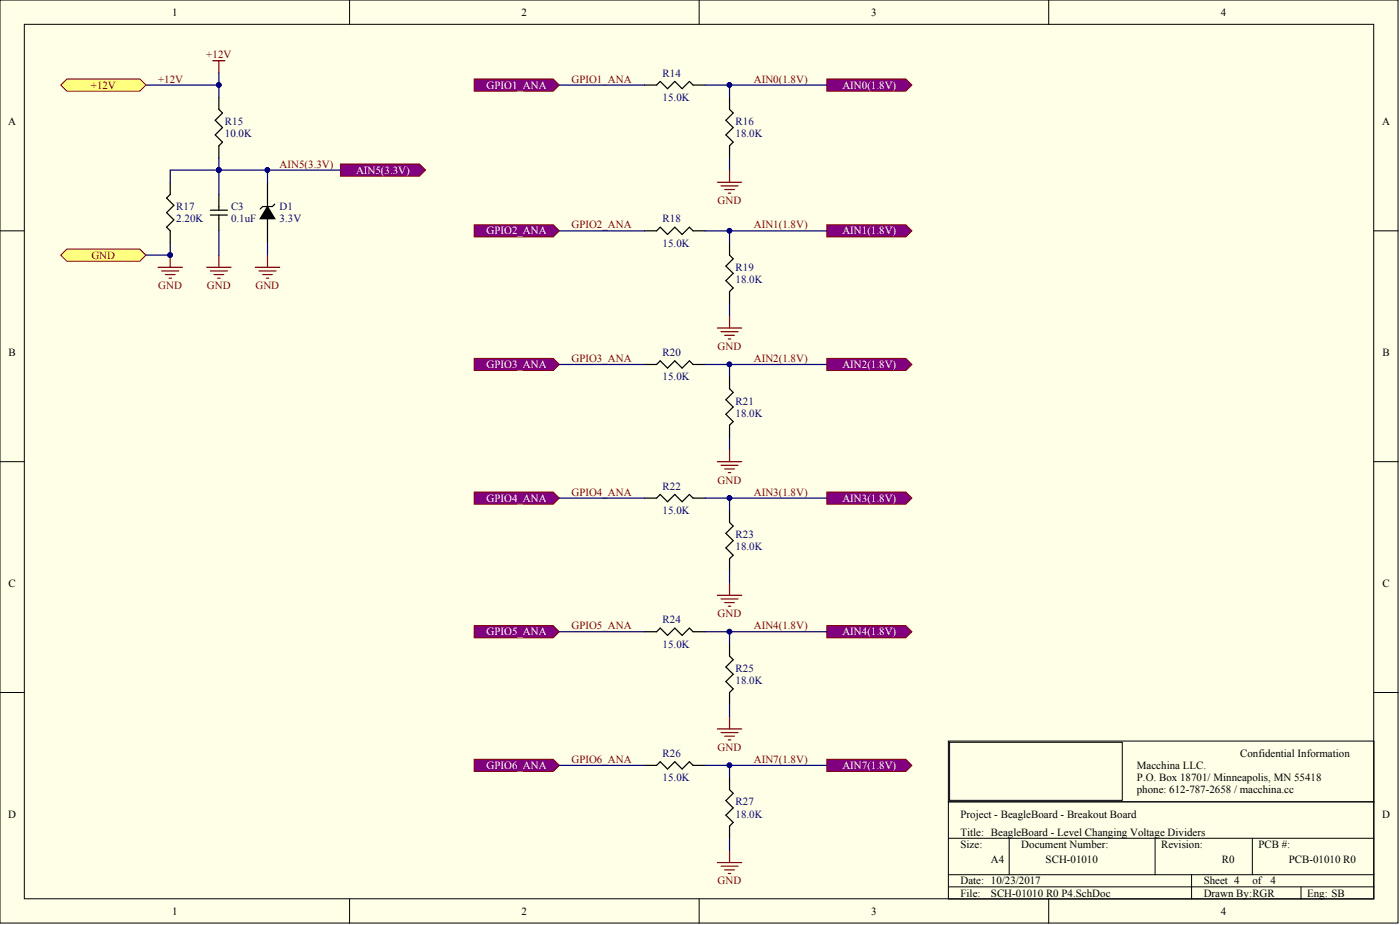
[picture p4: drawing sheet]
<svg xmlns="http://www.w3.org/2000/svg" width="292mm" height="193mm" viewBox="0 0 292 193" stroke-linecap="round" stroke-linejoin="round" font-family="sans-serif">
<g fill="#ffffe8" stroke="#000" stroke-width=".21">
<path d="M0 0h291.7v192.6h-291.7z"/>
<path d="M5.1 5.1h281.5v182.4h-281.5z"/>
</g>
<g fill="none" stroke="#000" stroke-width=".21">
<path d="M72.9 0v5.1M145.9 0v5.1M218.8 0v5.1M0 48.2h5.1M286.7 48.2h5M0 96.3h5.1M286.7 96.3h5M0 144.5h5.1M197.9 154.6h88.8v12.7h-88.8zM198.1 154.9h36.1v12.1h-36.1zM286.7 144.5h5M197.9 167.3h88.8v20.2h-88.8z"/>
<path d="M197.9 174.9h88.8M210.6 174.9v7.6M241 174.9v7.6M261.3 174.9v7.6M72.9 187.5v5.1M145.9 187.5v5.1M197.9 182.5h88.8M197.9 185h88.8M218.8 187.5v5.1M248.6 182.5v5M271.4 185v2.5"/>
</g>
<g fill="#800080" stroke="#800000" stroke-width=".21">
<path d="M172.5 16.5h16.5l1.3 1.2-1.3 1.3h-16.5z" fill-rule="evenodd"/>
<path d="M172.5 46.9h16.5l1.3 1.3-1.3 1.2h-16.5z" fill-rule="evenodd"/>
<path d="M172.5 74.8h16.5l1.3 1.2-1.3 1.3h-16.5z" fill-rule="evenodd"/>
<path d="M172.5 102.6h16.5l1.3 1.3-1.3 1.3h-16.5z" fill-rule="evenodd"/>
<path d="M172.5 130.5h16.5l1.3 1.3-1.3 1.3h-16.5z" fill-rule="evenodd"/>
<path d="M98.9 16.5h16.5l1.3 1.2-1.3 1.3h-16.5z" fill-rule="evenodd"/>
<path d="M98.9 46.9h16.5l1.3 1.3-1.3 1.2h-16.5z" fill-rule="evenodd"/>
<path d="M98.9 74.8h16.5l1.3 1.2-1.3 1.3h-16.5z" fill-rule="evenodd"/>
<path d="M98.9 102.6h16.5l1.3 1.3-1.3 1.3h-16.5z" fill-rule="evenodd"/>
<path d="M98.9 130.5h16.5l1.3 1.3-1.3 1.3h-16.5z" fill-rule="evenodd"/>
</g>
<g fill="none" stroke="#800000" stroke-width=".25">
<path d="M149.7 38h5M150.4 38.8h3.6M151.2 39.5h2M152.2 35.5v2.5M152 40.3h.5M149.7 68.4h5M150.4 69.2h3.6M151.2 70h2M152 70.7h.5M152.2 65.9v2.5M149.7 96.3h5M150.4 97.1h3.6"/>
<path d="M151.2 97.8h2M152 98.6h.5M152.2 93.8v2.5M149.7 124.2h5M150.4 124.9h3.6M151.2 125.7h2M152 126.5h.5M152.2 121.7v2.5M149.7 152.1h5M150.4 152.8h3.6M151.2 153.6h2M152 154.3h.5"/>
<path d="M152.2 149.5v2.6"/>
</g>
<path d="M134.5 17.7h2.5l.8-.7 1.5 1.5 1.5-1.5 1.5 1.5 1.5-1.5 .8 .7h2.5M152.2 20.3v2.5l.8 .8-1.5 1.5 1.5 1.5-1.5 1.5 1.5 1.6-.8 .7v2.6M134.5 48.2h2.5l.8-.8 1.5 1.5 1.5-1.5 1.5 1.5 1.5-1.5 .8 .8h2.5M152.2 50.7v2.5l.8 .8-1.5 1.5 1.5 1.5-1.5 1.5 1.5 1.6-.8 .7v2.6M134.5 76h2.5l.8-.7 1.5 1.5 1.5-1.5 1.5 1.5 1.5-1.5 .8 .7h2.5M152.2 78.6v2.5l.8 .8-1.5 1.5 1.5 1.5-1.5 1.5 1.5 1.5-.8 .8v2.5M134.5 103.9h2.5l.8-.7 1.5 1.5 1.5-1.5 1.5 1.5 1.5-1.5 .8 .7h2.5M152.2 106.4v2.6l.8 .7-1.5 1.6 1.5 1.5-1.5 1.5 1.5 1.5-.8 .8v2.5M134.5 131.8h2.5l.8-.8 1.5 1.6 1.5-1.6 1.5 1.6 1.5-1.6 .8 .8h2.5M152.2 134.3v2.6l.8 .7-1.5 1.5 1.5 1.6-1.5 1.5 1.5 1.5-.8 .8v2.5" fill="none" stroke="#000" stroke-width=".25"/>
<g fill="none" stroke="#000080" stroke-width=".25">
<path d="M116.7 17.7h17.8M147.1 17.7h25.4M152.2 17.7v2.6M152.2 33v2.5M116.7 48.2h17.8M147.1 48.2h25.4M152.2 48.2v2.5M116.7 76h17.8M147.1 76h25.4M152.2 63.4v2.5M152.2 76v2.6M152.2 91.2v2.6"/>
<path d="M116.7 103.9h17.8M147.1 103.9h25.4M152.2 103.9v2.5M152.2 119.1v2.6M116.7 131.8h17.8M147.1 131.8h25.4M152.2 131.8v2.5M152.2 147v2.5"/>
</g>
<g fill="#000080" stroke="#000080" stroke-width=".21">
<circle cx="152.2" cy="17.7" r=".48"/>
<circle cx="152.2" cy="48.1" r=".48"/>
<circle cx="152.2" cy="76" r=".48"/>
<circle cx="152.2" cy="103.9" r=".48"/>
<circle cx="152.2" cy="131.8" r=".48"/>
</g>
<g fill="#800080" stroke="#800000" stroke-width=".21">
<path d="M172.5 158.4h16.5l1.3 1.3-1.3 1.2h-16.5z" fill-rule="evenodd"/>
<path d="M98.9 158.4h16.5l1.3 1.3-1.3 1.2h-16.5z" fill-rule="evenodd"/>
</g>
<path d="M149.7 179.9h5M152.2 177.4v2.5M150.4 180.7h3.6M151.2 181.5h2M152 182.2h.5" fill="none" stroke="#800000" stroke-width=".25"/>
<path d="M134.5 159.7h2.5l.8-.8 1.5 1.5 1.5-1.5 1.5 1.5 1.5-1.5 .8 .8h2.5M152.2 162.2v2.5l.8 .8-1.5 1.5 1.5 1.5-1.5 1.6 1.5 1.5-.8 .7v2.6" fill="none" stroke="#000" stroke-width=".25"/>
<path d="M116.7 159.7h17.8M147.1 159.7h25.4M152.2 159.7v2.5M152.2 174.9v2.5" fill="none" stroke="#000080" stroke-width=".25"/>
<circle cx="152.2" cy="159.6" r=".48" fill="#000080" stroke="#000080" stroke-width=".21"/>
<path d="M71 34.2h16.5l1.3 1.3-1.3 1.3h-16.5z" fill-rule="evenodd" fill="#800080" stroke="#800000" stroke-width=".21"/>
<g fill="none" stroke="#800000" stroke-width=".25">
<path d="M44.4 12.7h2.5M45.7 12.7v2.5M33 55.8h5.1M33.7 56.5h3.6M34.5 57.3h2M35.3 58h.5M35.5 53.2v2.6M43.1 55.8h5.1M43.9 56.5h3.5M44.6 57.3h2.1M45.4 58h.5M45.7 53.2v2.6"/>
<path d="M53.3 55.8h5M54 56.5h3.6M54.8 57.3h2M55.6 58h.5M55.8 53.2v2.6"/>
</g>
<path d="M35.5 38v2.6l-.7 .7 1.5 1.5-1.5 1.6 1.5 1.5-1.5 1.5 .7 .8v2.5M45.7 20.3v2.5l.7 .8-1.5 1.5 1.5 1.5-1.5 1.5 1.5 1.6-.7 .7v2.6M55.8 38v5.1M43.9 44.9h3.5M43.9 43.8h3.5M45.7 40.6v3.2M45.7 44.9v3.3M55.8 43.1l1.5 2.5h-3zM55.8 45.6v5.1M57.3 42.6l-.5 .5h-2l-.5 .5" fill="none" stroke="#000" stroke-width=".25"/>
<g fill="#000080" stroke="#000080" stroke-width=".21">
<circle cx="35.5" cy="53.2" r=".48"/>
<circle cx="45.6" cy="35.5" r=".48"/>
<circle cx="45.6" cy="17.7" r=".48"/>
<circle cx="55.8" cy="35.5" r=".48"/>
</g>
<path d="M30.4 17.7h15.3M45.7 15.2v5.1M35.5 38v-2.5h20.3v2.5M45.7 33v7.6M55.8 35.5h15.2M45.7 48.2v5M55.8 50.7v2.5" fill="none" stroke="#000080" stroke-width=".25"/>
<path d="M55.8 43.1l1.5 2.5h-3z" fill="#000"/>
<g fill="#ffff80" stroke="#800000" stroke-width=".21">
<path d="M12.7 17.7l1.3-1.2h15.2l1.2 1.2-1.2 1.3h-15.2z" fill-rule="evenodd"/>
<path d="M12.7 53.2l1.3-1.2h15.2l1.2 1.2-1.2 1.3h-15.2z" fill-rule="evenodd"/>
</g>
<path d="M35.5 50.7v2.5h-5.1" fill="none" stroke="#000080" stroke-width=".25"/>
<circle cx="35.5" cy="53.2" r=".48" fill="#000080" stroke="#000080" stroke-width=".21"/>
<g font-size="2.3">
<text x="35.9" y="3.3">1</text>
<text x="108.8" y="3.3">2</text>
<text x="181.8" y="3.3">3</text>
<text x="254.7" y="3.3">4</text>
<text x="1.7" y="26.1">A</text>
<text x="288.4" y="26.1">A</text>
<text x="1.8" y="74.3">B</text>
<text x="288.4" y="74.3">B</text>
<text x="1.8" y="122.4">C</text>
<text x="288.4" y="122.4">C</text>
<text x="237.2" y="160.4">Macchina LLC.</text>
<text x="258.8" y="157.9">Confidential Information</text>
<text x="237.2" y="165.5">phone: 612-787-2658 / macchina.cc</text>
<text x="237.2" y="163">P.O. Box 18701/ Minneapolis, MN 55418</text>
<text x="1.7" y="170.6">D</text>
<text x="200.4" y="170.6">Project - BeagleBoard - Breakout Board</text>
<text x="288.4" y="170.6">D</text>
<text x="200.4" y="174.4">Title: BeagleBoard - Level Changing Voltage Dividers</text>
<text x="200.4" y="176.9">Size:</text>
<text x="206.8" y="179.9">A4</text>
<text x="213.1" y="176.9">Document Number:</text>
<text x="218.2" y="179.9">SCH-01010</text>
<text x="242.2" y="176.9">Revision:</text>
<text x="255" y="179.9">R0</text>
<text x="262.6" y="176.9">PCB #:</text>
<text x="268.9" y="179.9">PCB-01010 R0</text>
<text x="200.4" y="184.5">Date: 10/23/2017</text>
<text x="251.1" y="184.5">Sheet 4</text>
<text x="261.3" y="184.5">of</text>
<text x="265.1" y="184.5">4</text>
<text x="35.9" y="190.8">1</text>
<text x="108.8" y="190.8">2</text>
<text x="181.8" y="190.8">3</text>
<text x="200.4" y="187">File:</text>
<text x="206.8" y="187">SCH-01010 R0 P4.SchDoc</text>
<text x="251.1" y="187">Drawn By:RGR</text>
<text x="254.7" y="190.8">4</text>
<text x="272.7" y="187">Eng: SB</text>
</g>
<g font-size="2.3" fill="#800000">
<text x="33" y="17.2">+12V</text>
<text x="43" y="12.2">+12V</text>
<text x="119.2" y="17.2">GPIO1_ANA</text>
<text x="157.3" y="17.2">AIN0(1.8V)</text>
<text x="18.9" y="18.5">+12V</text>
<text x="58.3" y="35">AIN5(3.3V)</text>
<text x="119.2" y="47.7">GPIO2_ANA</text>
<text x="149.7" y="42.6">GND</text>
<text x="157.3" y="47.7">AIN1(1.8V)</text>
<text x="19.1" y="54">GND</text>
<text x="33" y="60.3">GND</text>
<text x="43.2" y="60.3">GND</text>
<text x="53.3" y="60.3">GND</text>
<text x="119.2" y="75.5">GPIO3_ANA</text>
<text x="149.7" y="73">GND</text>
<text x="157.3" y="75.5">AIN2(1.8V)</text>
<text x="149.7" y="100.9">GND</text>
<text x="119.2" y="103.4">GPIO4_ANA</text>
<text x="157.3" y="103.4">AIN3(1.8V)</text>
<text x="119.2" y="131.3">GPIO5_ANA</text>
<text x="149.7" y="128.8">GND</text>
<text x="157.3" y="131.3">AIN4(1.8V)</text>
<text x="119.2" y="159.2">GPIO6_ANA</text>
<text x="149.7" y="156.6">GND</text>
<text x="157.3" y="159.2">AIN7(1.8V)</text>
<text x="149.7" y="184.5">GND</text>
</g>
<g font-size="2.3" fill="#000080">
<text x="138.3" y="16">R14</text>
<text x="138.3" y="21">15.0K</text>
<text x="46.9" y="26.1">R15</text>
<text x="46.9" y="28.6">10.0K</text>
<text x="153.5" y="26.1">R16</text>
<text x="153.5" y="28.6">18.0K</text>
<text x="36.8" y="43.8">R17</text>
<text x="36.8" y="46.4">2.20K</text>
<text x="48.2" y="43.8">C3</text>
<text x="48.2" y="46.4">0.1uF</text>
<text x="58.3" y="43.8">D1</text>
<text x="58.3" y="46.4">3.3V</text>
<text x="138.3" y="46.4">R18</text>
<text x="138.3" y="51.5">15.0K</text>
<text x="153.5" y="56.5">R19</text>
<text x="153.5" y="59.1">18.0K</text>
<text x="138.3" y="74.3">R20</text>
<text x="138.3" y="79.3">15.0K</text>
<text x="153.5" y="84.4">R21</text>
<text x="153.5" y="86.9">18.0K</text>
<text x="138.3" y="102.1">R22</text>
<text x="138.3" y="107.2">15.0K</text>
<text x="153.5" y="112.3">R23</text>
<text x="153.5" y="114.8">18.0K</text>
<text x="138.3" y="130">R24</text>
<text x="138.3" y="135.1">15.0K</text>
<text x="153.5" y="140.2">R25</text>
<text x="153.5" y="142.7">18.0K</text>
<text x="138.3" y="157.9">R26</text>
<text x="138.3" y="163">15.0K</text>
<text x="153.5" y="168">R27</text>
<text x="153.5" y="170.6">18.0K</text>
</g>
<g font-size="2.3" fill="#fff">
<text x="101.5" y="18.5">GPIO1_ANA</text>
<text x="175.8" y="18.5">AIN0(1.8V)</text>
<text x="74.3" y="36.2">AIN5(3.3V)</text>
<text x="101.5" y="48.9">GPIO2_ANA</text>
<text x="175.8" y="48.9">AIN1(1.8V)</text>
<text x="101.5" y="76.8">GPIO3_ANA</text>
<text x="175.8" y="76.8">AIN2(1.8V)</text>
<text x="101.5" y="104.7">GPIO4_ANA</text>
<text x="175.8" y="104.7">AIN3(1.8V)</text>
<text x="101.5" y="132.6">GPIO5_ANA</text>
<text x="175.8" y="132.6">AIN4(1.8V)</text>
<text x="101.5" y="160.4">GPIO6_ANA</text>
<text x="175.8" y="160.4">AIN7(1.8V)</text>
</g>
</svg>
